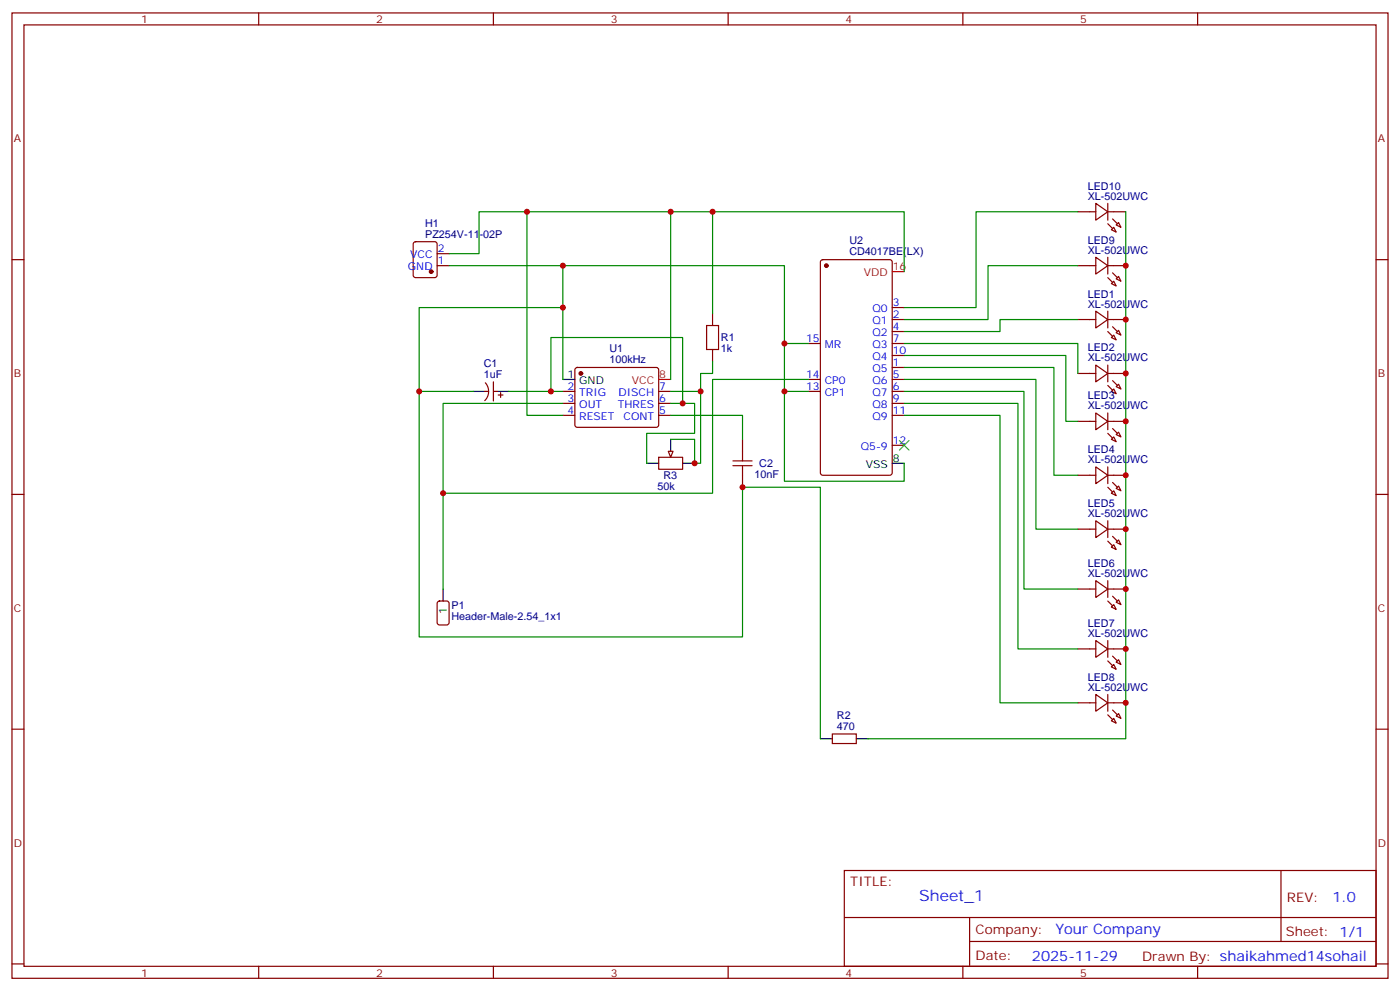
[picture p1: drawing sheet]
<svg xmlns="http://www.w3.org/2000/svg" width="412mm" height="292mm" viewBox="0 0 412 292" stroke-linecap="round" stroke-linejoin="round" font-family="sans-serif">
<g fill="none" stroke="#870000" stroke-width=".35">
<path d="M3.5 3.8h405.4v284.3h-405.4zM7.1 7.3h398.2v277.3h-398.2zM76.2 3.8v3.5M145.3 3.8v3.5M214.5 3.8v3.5M283.6 3.8v3.5M352.8 3.8v3.5M3.5 76.5h3.6M121.9 71.4l.5-.2h5.7l.6 .4 .1 9.5-.5 .6-5.9 .1-.6-.5-.1-9.4zM128.8 78.2h3.5M128.8 74.7h3.5M241.9 76.7l.5-.2h19.7l.7 .4v62.4l-.4 .6-20 .1-.7-.5v-62.3z"/>
<path d="M405.3 76.5h3.6M209.9 92.4v3.5M262.8 97.6h3.5M262.8 94.1h3.5M262.8 90.6h3.5M142.9 115.3h1M143 112.8a3.8 3.8 0 0 1-.2 5.2M145.3 112.5v5.6M145.3 115.3h1.1M146.8 116.3h1.4M147.5 115.6v1.5M165.8 115.3h3.5"/>
<path d="M165.8 118.8h3.5M169.6 108.4l.4-.2h23.3l.5 .2 .2 .5v16.5l-.7 .5-23.5-.1-.5-.6v-16.3zM194 115.3h3.6M194 118.8h3.6M209.9 102.9v3.6M238.1 115.3h3.6M238.1 101.2h3.6M238.1 111.8h3.6M262.8 115.3h3.5M262.8 118.8h3.5M262.8 101.2h3.5M262.8 111.8h3.5"/>
<path d="M262.8 108.2h3.5M262.8 104.7h3.5M165.8 122.3h3.5M194 134.7h7.1v3.5h-7.1zM194 122.3h3.6M218.7 129.4v3.5M218.7 140v3.5M262.8 122.3h3.5M262.8 131.2h3.5M3.5 145.6h3.6M405.3 145.6h3.6M129 177.2l.5-.2h2.1l.6 .5 .1 5.9-.5 .6-2.3 .1-.7-.5v-5.9z"/>
<path d="M3.5 214.8h3.6M245.2 216.2h7v2.8h-7zM405.3 214.8h3.6M248.7 256.4h156.6v28.2h-156.6zM377.3 256.4v20.9M248.7 270.2h156.5M285.6 277.3h119.6M285.6 270.2v14.2M3.5 283.9h3.6M76.2 284.6v3.5M145.3 284.6v3.5M214.5 284.6v3.5"/>
<path d="M283.6 284.6v3.5M352.8 284.6v3.5M405.3 283.9h3.6"/>
</g>
<g fill="#870000" stroke="#870000" stroke-width=".35">
<circle cx="171.1" cy="110" r=".53"/>
<circle cx="243.4" cy="78.2" r=".53"/>
<circle cx="127" cy="80" r=".53"/>
</g>
<path d="M139.3 115.3h3.6M146.4 115.3h3.5M165.8 111.8h3.5M190.5 136.5h3.5M197.6 129.4v3.5M201.1 136.5h3.5M262.8 136.5h3.5M130.5 173.5v3.5M241.7 217.6h3.5M252.2 217.6h3.6" fill="none" stroke="#000" stroke-width=".35"/>
<path d="M262.8 80h3.5M194 111.8h3.6" fill="none" stroke="#f00" stroke-width=".35"/>
<path d="M208.1 95.9h3.6v7h-3.6zM215.9 137.2h5.6M215.9 135.7h5.6M218.7 132.9v2.8M218.7 137.2v2.8" fill="none" stroke="#a10000" stroke-width=".35"/>
<path d="M196.8 132.9h1.5l-.7 1.8z" fill="#f0f0f0" stroke="#870000" stroke-width=".35"/>
<g fill="none" stroke="#870000" stroke-width=".35">
<path d="M322.8 59.9l3.5 2.5-3.5 2.4zM326.3 59.9v4.9M317.5 78.2h5.3M317.5 62.4h5.3M322.8 75.8l3.5 2.4-3.5 2.5zM326.3 78.2h5.3M326.3 75.8v4.9M326.3 62.4h5.3M327.4 67.7l.7-.7 .7 1.4zM328.8 66.3l.7-.8 .7 1.5zM317.5 94.1h5.3M322.8 91.7l3.5 2.4-3.5 2.5z"/>
<path d="M326.3 91.7v4.9M326.3 94.1h5.3M327.4 83.5l.7-.7 .7 1.4zM327.4 99.4l.7-.7 .7 1.4zM328.8 82.1l.7-.7 .7 1.4zM328.8 98l.7-.7 .7 1.4zM317.5 110h5.3M322.8 107.5l3.5 2.5-3.5 2.5zM326.3 107.5v5M326.3 110h5.3M327.4 115.3l.7-.7 .7 1.4zM328.8 113.9l.7-.7 .7 1.4z"/>
<path d="M317.5 124.1h5.3M317.5 140h5.3M322.8 121.6l3.5 2.5-3.5 2.5zM322.8 137.5l3.5 2.5-3.5 2.5zM326.3 121.6v5M326.3 137.5v5M326.3 124.1h5.3M326.3 140h5.3M327.4 129.4l.7-.7 .7 1.4zM328.8 128l.7-.7 .7 1.4zM317.5 155.9h5.3M322.8 153.4l3.5 2.5-3.5 2.4z"/>
<path d="M326.3 153.4v4.9M326.3 155.9h5.3M327.4 145.3l.7-.7 .7 1.4zM328.8 143.9l.7-.7 .7 1.4zM328.8 159.7l.7-.7 .7 1.4zM317.5 173.5h5.3M322.8 171l3.5 2.5-3.5 2.5zM326.3 171v5M326.3 173.5h5.3M327.4 161.1l.7-.7 .7 1.5zM327.4 178.8l.7-.7 .7 1.4zM328.8 177.4l.7-.7 .7 1.4z"/>
<path d="M317.5 191.1h5.3M322.8 188.7l3.5 2.4-3.5 2.5zM326.3 188.7v4.9M326.3 191.1h5.3M327.4 196.4l.7-.7 .7 1.4zM328.8 195l.7-.7 .7 1.4zM317.5 207h5.3M322.8 204.5l3.5 2.5-3.5 2.5zM326.3 204.5v5M326.3 207h5.3M327.4 212.3l.7-.7 .7 1.4zM328.8 210.9l.7-.7 .7 1.4z"/>
</g>
<g fill="#870000" stroke="#870000" stroke-width=".35">
<path d="M327.7 80.4l1.4 1.4z"/>
<path d="M326.3 81.8l1.4 1.4z"/>
<path d="M327.7 96.2l1.4 1.4z"/>
<path d="M326.3 97.6l1.4 1.5z"/>
<path d="M327.7 112.1l1.4 1.4z"/>
<path d="M326.3 113.5l1.4 1.4z"/>
<path d="M327.7 126.2l1.4 1.4z"/>
<path d="M326.3 127.6l1.4 1.4z"/>
<path d="M327.7 142.1l1.4 1.4z"/>
<path d="M326.3 143.5l1.4 1.4z"/>
<path d="M327.7 158l1.4 1.4z"/>
<path d="M326.3 159.4l1.4 1.4z"/>
<path d="M327.7 175.6l1.4 1.4z"/>
<path d="M326.3 177l1.4 1.4z"/>
<path d="M327.7 193.3l1.4 1.4z"/>
<path d="M326.3 194.7l1.4 1.4z"/>
<path d="M327.7 209.1l1.4 1.4z"/>
<path d="M326.3 210.5l1.4 1.4z"/>
<path d="M327.7 64.5l1.4 1.4z"/>
<path d="M326.3 65.9l1.4 1.4z"/>
</g>
<g fill="none" stroke="#008700" stroke-width=".35">
<path d="M132.3 74.7h8.8v-12.3h125.2v17.6M132.3 78.2h98.8v63.5h35.2v-5.2M155.2 62.4v59.9h10.6M165.8 78.2v33.6M197.6 62.4v49.4M209.9 62.4v30M317.5 62.4h-30v28.2h-21.2M317.5 78.2h-26.5v15.9h-24.7M331.6 62.4v155.2h-75.8M165.8 90.6h-42.3v97h95.2v-44.1h23v74.1M317.5 94.1h-22.9v3.5h-28.3M123.5 115.3h15.8"/>
<path d="M149.9 115.3h12.4M165.8 118.8h-35.3v26.5M165.8 115.3h-3.5v-15.9h38.8v19.4M197.6 118.8h7v8.8h-14.1v8.9M206.4 115.3v21.2h-1.8v-7.1h-7M209.9 106.5v3.5h-3.5v5.3h-8.8M231.1 101.2h7M231.1 115.3h7M238.1 111.8h-28.2v33.5h-79.4v28.2M266.3 101.2h51.2v8.8M266.3 104.7h47.7v19.4h3.5M266.3 108.2h44.1v31.8h7.1"/>
<path d="M266.3 111.8h38.9v44.1h12.3M266.3 115.3h35.3v58.2h15.9M266.3 118.8h33.6v72.3h17.6M197.6 122.3h21.1v7.1M266.3 122.3h28.3v84.7h22.9"/>
</g>
<path d="M264.9 129.8l2.9 2.8M267.8 129.8l-2.9 2.8" fill="none" stroke="#3c3" stroke-width=".35"/>
<g fill="#c00">
<circle cx="331.6" cy="78.2" r=".88"/>
<circle cx="331.6" cy="94.1" r=".88"/>
<circle cx="331.6" cy="110" r=".88"/>
<circle cx="331.6" cy="124.1" r=".88"/>
<circle cx="331.6" cy="140" r=".88"/>
<circle cx="331.6" cy="155.9" r=".88"/>
<circle cx="331.6" cy="173.5" r=".88"/>
<circle cx="331.6" cy="191.1" r=".88"/>
<circle cx="231.1" cy="101.2" r=".88"/>
<circle cx="231.1" cy="115.3" r=".88"/>
<circle cx="130.5" cy="145.3" r=".88"/>
<circle cx="197.6" cy="62.4" r=".88"/>
<circle cx="165.8" cy="78.2" r=".88"/>
<circle cx="209.9" cy="62.4" r=".88"/>
<circle cx="206.4" cy="115.3" r=".88"/>
<circle cx="204.6" cy="136.5" r=".88"/>
<circle cx="201.1" cy="118.8" r=".88"/>
<circle cx="162.3" cy="115.3" r=".88"/>
<circle cx="165.8" cy="90.6" r=".88"/>
<circle cx="155.2" cy="62.4" r=".88"/>
<circle cx="331.6" cy="207" r=".88"/>
<circle cx="218.7" cy="143.5" r=".88"/>
<circle cx="123.5" cy="115.3" r=".88"/>
</g>
<text font-size="4.6" fill="#00f" x="270.8" y="265.4">Sheet_1</text>
<g font-size="4.2" fill="#00f">
<text x="392.5" y="265.7">1.0</text>
<text x="310.9" y="275.2">Your Company</text>
<text x="304" y="283">2025-11-29</text>
</g>
<g font-size="3.9" fill="#800">
<text x="250.5" y="261">TITLE:</text>
<text x="379.1" y="265.7">REV:</text>
<text x="287.4" y="275.2">Company:</text>
<text x="378.7" y="275.8">Sheet: 1/1</text>
<text x="287.4" y="282.9">Date:</text>
<text x="336.4" y="282.9">Drawn By: shaikahmed14sohail</text>
</g>
<g font-size="3.2" fill="#800">
<text x="41.6" y="6.8">1</text>
<text x="110.8" y="6.8">2</text>
<text x="179.9" y="6.8">3</text>
<text x="249.1" y="6.8">4</text>
<text x="318.2" y="6.8">5</text>
<text x="4.1" y="41.9">A</text>
<text x="405.9" y="41.9">A</text>
<text x="4.1" y="111.1">B</text>
<text x="405.9" y="111.1">B</text>
<text x="4.1" y="180.2">C</text>
<text x="405.9" y="180.2">C</text>
<text x="4.1" y="249.3">D</text>
<text x="405.9" y="249.3">D</text>
<text x="41.6" y="287.6">1</text>
<text x="110.8" y="287.6">2</text>
<text x="179.9" y="287.6">3</text>
<text x="249.1" y="287.6">4</text>
<text x="318.2" y="287.6">5</text>
</g>
<g font-size="3.2" fill="#000080">
<text x="320.4" y="58.8">XL-502UWC</text>
<text x="320.4" y="55.9">LED10</text>
<text x="125.2" y="70.1">PZ254V-11-02P</text>
<text x="125.2" y="66.9">H1</text>
<text x="250.2" y="71.9">U2</text>
<text x="320.4" y="71.8">LED9</text>
<text x="250.2" y="75.1">CD4017BE(LX)</text>
<text x="320.4" y="74.7">XL-502UWC</text>
<text x="320.4" y="87.7">LED1</text>
<text x="320.4" y="90.6">XL-502UWC</text>
<text x="212.4" y="100.5">R1</text>
<text x="179.5" y="106.9">100kHz</text>
<text x="179.5" y="103.6">U1</text>
<text x="212.4" y="103.8">1k</text>
<text x="320.4" y="106.5">XL-502UWC</text>
<text x="320.4" y="103.5">LED2</text>
<text x="142.5" y="111.4">1uF</text>
<text x="142.5" y="108.2">C1</text>
<text x="320.4" y="117.6">LED3</text>
<text x="320.4" y="120.6">XL-502UWC</text>
<text x="223.7" y="137.5">C2</text>
<text x="320.4" y="136.5">XL-502UWC</text>
<text x="320.4" y="133.5">LED4</text>
<text x="195.4" y="141.2">R3</text>
<text x="222.2" y="140.9">10nF</text>
<text x="193.7" y="144.3">50k</text>
<text x="320.4" y="149.4">LED5</text>
<text x="320.4" y="152.3">XL-502UWC</text>
<text x="320.4" y="167">LED6</text>
<text x="320.4" y="170">XL-502UWC</text>
<text x="133" y="179.5">P1</text>
<text x="133" y="182.7">Header-Male-2.54_1x1</text>
<text x="320.4" y="184.7">LED7</text>
<text x="320.4" y="187.6">XL-502UWC</text>
<text x="320.4" y="203.5">XL-502UWC</text>
<text x="320.4" y="200.5">LED8</text>
<text x="246.6" y="215.1">470</text>
<text x="246.6" y="211.9">R2</text>
</g>
<g font-size="3.2" fill="#00f">
<text x="120.9" y="76.1">VCC</text>
<text x="128.9" y="77.9">1</text>
<text x="128.9" y="74.4">2</text>
<text x="120.2" y="79.7">GND</text>
<text x="257" y="95.5">Q1</text>
<text x="257" y="92">Q0</text>
<text x="263" y="93.8">2</text>
<text x="263" y="90.2">3</text>
<text x="237.4" y="100.8">15</text>
<text x="257" y="99.1">Q2</text>
<text x="263" y="100.8">7</text>
<text x="263" y="97.3">4</text>
<text x="243" y="102.6">MR</text>
<text x="257" y="106.1">Q4</text>
<text x="257" y="102.6">Q3</text>
<text x="263" y="107.9">1</text>
<text x="263" y="104.4">10</text>
<text x="237.4" y="111.4">14</text>
<text x="243" y="113.2">CP0</text>
<text x="257" y="113.2">Q6</text>
<text x="257" y="109.6">Q5</text>
<text x="263" y="111.4">5</text>
<text x="167.1" y="114.9">2</text>
<text x="167.1" y="118.5">3</text>
<text x="170.6" y="116.7">TRIG</text>
<text x="182.2" y="116.7">DISCH</text>
<text x="194.2" y="118.5">6</text>
<text x="194.2" y="114.9">7</text>
<text x="237.4" y="114.9">13</text>
<text x="243" y="116.7">CP1</text>
<text x="257" y="116.7">Q7</text>
<text x="263" y="118.5">9</text>
<text x="263" y="114.9">6</text>
<text x="167.1" y="122">4</text>
<text x="170.6" y="120.2">OUT</text>
<text x="170.6" y="123.8">RESET</text>
<text x="182" y="120.2">THRES</text>
<text x="183.7" y="123.8">CONT</text>
<text x="194.2" y="122">5</text>
<text x="257" y="123.8">Q9</text>
<text x="257" y="120.2">Q8</text>
<text x="263" y="122">11</text>
<text x="263" y="130.8">12</text>
<text x="253.5" y="132.6">Q5-9</text>
</g>
<g font-size="3.2" fill="#f00">
<text x="254.5" y="81.4">VDD</text>
<text x="263" y="79.7">16</text>
<text x="186.1" y="113.2">VCC</text>
<text x="194.2" y="111.4">8</text>
</g>
<g font-size="3.2">
<text x="167.1" y="111.4">1</text>
<text x="170.6" y="113.2">GND</text>
<text x="255" y="137.9">VSS</text>
<text x="263" y="136.1">8</text>
<text x="131.6" y="180.8" transform="rotate(-90 131.6 180.8)">1</text>
</g>
</svg>
